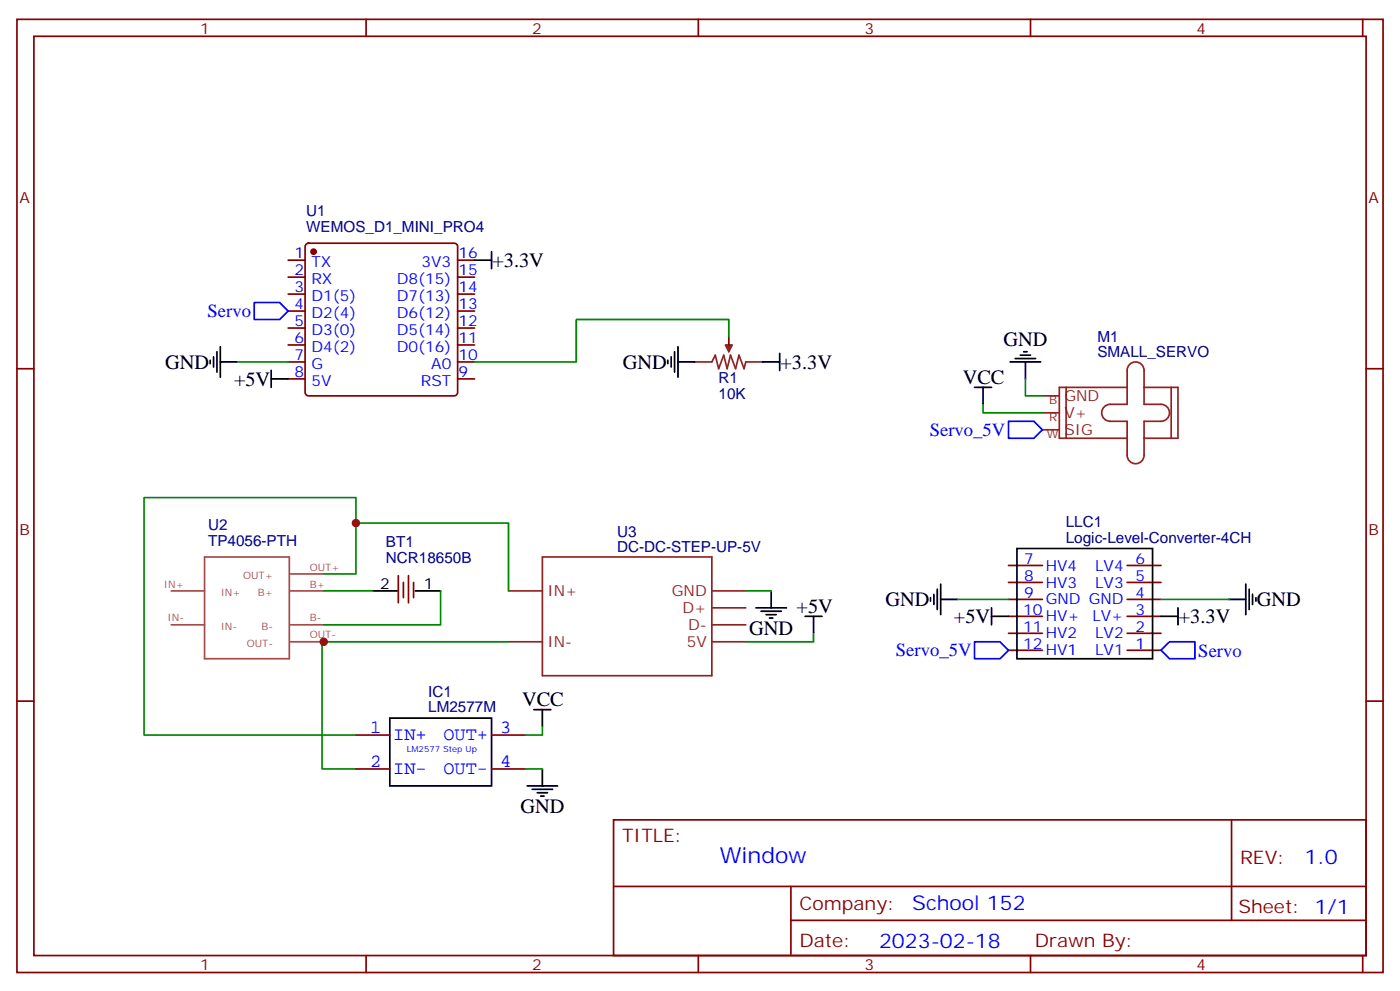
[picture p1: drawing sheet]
<svg xmlns="http://www.w3.org/2000/svg" width="291mm" height="206mm" viewBox="0 0 291 206" stroke-linecap="round" stroke-linejoin="round" font-family="sans-serif">
<g fill="none" stroke="#870000" stroke-width=".35">
<path d="M3.5 4h284.4v198.3h-284.4zM7.1 7.5h277.2v191.3h-277.2zM76.2 4v3.5M145.3 4v3.5M214.5 4v3.5M283.6 4v3.5M60 54.1h3.5M60 57.6h3.5M63.7 50.8l.5-.2h30.3a.71 .71 0 0 1 .7 .7v30.3a.76 .76 0 0 1-.7 .7h-30.3a.76 .76 0 0 1-.7-.7v-30.3zM95.2 54.1h3.6M95.2 57.6h3.6M3.5 76.7h3.6"/>
<path d="M60 61.2h3.5M60 64.7h3.5M60 68.2h3.5M60 71.8h3.5M60 75.3h3.5M60 78.8h3.5M95.2 61.2h3.6M95.2 64.7h3.6M95.2 68.2h3.6M95.2 71.8h3.6M95.2 75.3h3.6M95.2 78.8h3.6"/>
<path d="M151.7 70v3.2M284.3 76.7h3.6M82.9 119.7v5.7M85 119.7v5.7M209.9 117.6h7.1M234.6 117.6h7.1M84 121.1v3.2M86.1 121.1v3.2M209.9 135.3h7.1M209.9 131.7h7.1M209.9 128.2h7.1M209.9 124.7h7.1"/>
<path d="M209.9 121.1h7.1M234.6 135.3h7.1M234.6 131.7h7.1M234.6 128.2h7.1M234.6 124.7h7.1M234.6 121.1h7.1M3.5 145.8h3.6M74.1 159.9h7M74.1 152.9h7M102.3 159.9h7.1M102.3 152.9h7.1M284.3 145.8h3.6"/>
<path d="M127.7 170.5h156.6v28.3h-156.6zM256.3 170.6v20.8M76.2 198.8v3.5M127.7 184.4h156.5M145.3 198.8v3.5M164.6 191.4h119.6M164.6 184.4v14.1M214.5 198.8v3.5M283.6 198.8v3.5"/>
</g>
<g fill="none" stroke="#000" stroke-width=".35">
<path d="M98.8 54.1h3.5M102.3 52.4v3.5M43.7 74.9v.7M44.4 74.2v2.1M45.2 73.2v4.2M45.9 75.3h3.5M45.9 72.1v6.4M56.4 78.8h3.6M56.4 77v3.6M139 74.9v.7M139.7 74.2v2.1M140.4 73.2v4.2"/>
<path d="M141.1 75.3h3.5M141.1 72.1v6.4M158.7 75.3h3.6M162.3 73.5v3.5M210.3 75.3h6.3M211.3 74.6h4.2M212.4 73.9h2.1M213.1 73.2h.7M213.4 75.3v3.5M202.8 80.6h3.6M204.6 80.6v3.5M211.7 114.1h28.2v22.9h-28.2z"/>
<path d="M77.6 122.9h5.3M86.4 122.9h5.3M157.3 126.4h6.4M158.4 127.1h4.2M159.5 127.8h2.1M160.2 128.6h.7M160.5 122.9v3.5M167.6 128.2h3.5M169.3 128.2v3.5M193.7 124.3v.7M194.4 123.6v2.1M195.1 122.6v4.2"/>
<path d="M195.8 124.7h3.5M195.8 121.5v6.3M206.4 128.2h3.5M206.4 126.4v3.6M241.7 128.2h3.5M245.2 126.4v3.6M255.8 124.7h3.5M259.3 121.5v6.3M260 122.6v4.2M260.7 123.6v2.1M261.4 124.3v.7M81.1 149.4h21.2v14.1h-21.2z"/>
<path d="M111.1 147.6h3.6M112.9 147.6v3.5M112.9 159.9v3.6M109.7 163.5h6.4M110.8 164.2h4.2M111.8 164.9h2.1M112.5 165.6h.7"/>
</g>
<circle cx="65.3" cy="52.4" r=".53" fill="#870000" stroke="#870000" stroke-width=".35"/>
<path d="M42.6 115.9h17.6v21.1h-17.6zM60.4 119.4h7M35.6 122.9h7M35.6 130h7M60.4 122.9h7M60.4 130h7M60.4 133.5h7" fill="none" stroke="#a64a4a" stroke-width=".35"/>
<g fill="none" stroke="#008700" stroke-width=".35">
<path d="M49.4 75.3h10.6M151.7 70v-3.5h-31.8v8.8h-21.1M213.4 78.8v3.5h3.6M204.6 84.1v1.8h12.4M67.4 119.4h6.7v-10.6h31.7v14.1M74.1 108.8v-5.3h-44.1v49.4h44.1M67.4 122.9h10.2M91.7 122.9v7.1h-24.3M105.8 133.5h-38.8v26.4h7.1M155.2 122.9h5.3M169.3 131.7v1.8h-14.1M199.3 124.7h10.6"/>
<path d="M241.7 124.7h14.1M109.4 159.9h3.5M112.9 151.1v1.8h-3.5"/>
</g>
<g fill="none" stroke="#8c2424" stroke-width=".35">
<path d="M144.6 75.3h3.6l.7-1.4 .7 2.8 1-2.8 .7 2.8 .7-2.8 1.1 2.8 .7-2.8 1.1 2.8 .3-1.4h3.5M235.1 75.8a1.76 1.76 0 0 1 1.9-.4 1.76 1.76 0 0 1 1.1 1.6v7.1h3.6a1.76 1.76 0 0 1 1.7 1.8 1.76 1.76 0 0 1-1.7 1.7h-3.6v7.1a1.76 1.76 0 0 1-1.7 1.7 1.76 1.76 0 0 1-1.8-1.7v-7.1h-3.5a1.76 1.76 0 0 1-1.8-1.7 1.76 1.76 0 0 1 1.8-1.8h3.5v-7.1l.1-.4zM217 89.4h3.5M217 85.9h3.5M217 82.3h3.5M221.9 80.6v10.6M234.6 80.6h-14.1v10.6h14.1M238.1 80.6h7.1v10.6h-7.1M243.8 80.6v10.6M112.9 115.9h35.3v24.6h-35.3zM105.8 122.9h7.1M105.8 133.5h7.1"/>
<path d="M148.2 122.9h7M148.2 133.5h7M148.2 126.4h7M148.2 130h7"/>
</g>
<path d="M52.9 62.9h5.3l1.8 1.8-1.8 1.8h-5.3zM209.9 87.6h5.3l1.8 1.8-1.8 1.8h-5.3zM202.8 133.5h5.3l1.8 1.8-1.8 1.7h-5.3zM241.7 135.3l1.7-1.8h5.3v3.5h-5.3z" fill="none" stroke="#00f" stroke-width=".35"/>
<path d="M151 71.8h1.4l-.7 1.4z" fill="#8c2424" stroke="#8c2424" stroke-width=".35"/>
<g fill="#c00">
<circle cx="67.4" cy="133.5" r=".88"/>
<circle cx="74.1" cy="108.8" r=".88"/>
</g>
<text font-size="4.6" fill="#00f" x="149.8" y="179.6">Window</text>
<g font-size="4.2">
<text x="102.5" y="55.5">+3.3V</text>
<text x="34.4" y="76.7">GND</text>
<text x="129.6" y="76.7">GND</text>
<text x="162.5" y="76.7">+3.3V</text>
<text x="208.8" y="72">GND</text>
<text x="48.7" y="80.2">+5V</text>
<text x="200.4" y="79.9">VCC</text>
<text x="165.8" y="127.5">+5V</text>
<text x="184.3" y="126.1">GND</text>
<text x="198.6" y="129.6">+5V</text>
<text x="245.4" y="129.6">+3.3V</text>
<text x="261.6" y="126.1">GND</text>
<text x="155.9" y="132.1">GND</text>
<text x="108.7" y="146.9">VCC</text>
<text x="108.3" y="169.1">GND</text>
</g>
<g font-size="4.2" fill="#00f">
<text x="271.5" y="179.8">1.0</text>
<text x="189.9" y="189.4">School 152</text>
<text x="183" y="197.2">2023-02-18</text>
</g>
<g font-size="3.9" fill="#00f">
<text x="43.2" y="66">Servo</text>
<text x="193.5" y="90.7">Servo_5V</text>
<text x="186.5" y="136.5">Servo_5V</text>
<text x="249.4" y="136.6">Servo</text>
<text x="77" y="152.5">1</text>
<text x="81.8" y="154">IN+</text>
<text x="92.3" y="154">OUT+</text>
<text x="104.1" y="152.5">3</text>
<text x="77" y="159.6">2</text>
<text x="81.8" y="161">IN-</text>
<text x="92.3" y="161">OUT-</text>
<text x="104.1" y="159.6">4</text>
</g>
<g font-size="3.9" fill="#800">
<text x="129.5" y="175.1">TITLE:</text>
<text x="258.1" y="179.8">REV:</text>
<text x="166.4" y="189.3">Company:</text>
<text x="257.7" y="189.9">Sheet: 1/1</text>
<text x="166.4" y="197">Date:</text>
<text x="215.4" y="197.1">Drawn By:</text>
</g>
<g font-size="3.2" fill="#800">
<text x="41.6" y="7">1</text>
<text x="110.8" y="7">2</text>
<text x="179.9" y="7">3</text>
<text x="249.1" y="7">4</text>
<text x="4.1" y="42.1">A</text>
<text x="284.9" y="42.1">A</text>
<text x="4.1" y="111.3">B</text>
<text x="284.9" y="111.3">B</text>
<text x="41.6" y="201.8">1</text>
<text x="110.8" y="201.8">2</text>
<text x="179.9" y="201.8">3</text>
<text x="249.1" y="201.8">4</text>
</g>
<g font-size="3.2" fill="#000080">
<text x="63.7" y="45">U1</text>
<text x="63.7" y="48.2">WEMOS_D1_MINI_PRO4</text>
<text x="228.4" y="71">M1</text>
<text x="228.4" y="74.2">SMALL_SERVO</text>
<text x="149.6" y="82.9">10K</text>
<text x="149.6" y="79.8">R1</text>
<text x="43.3" y="113.5">TP4056-PTH</text>
<text x="43.3" y="110.3">U2</text>
<text x="80.3" y="113.9">BT1</text>
<text x="128.4" y="111.7">U3</text>
<text x="221.8" y="112.9">Logic-Level-Converter-4CH</text>
<text x="221.8" y="109.6">LLC1</text>
<text x="80.3" y="117">NCR18650B</text>
<text x="128.4" y="114.8">DC-DC-STEP-UP-5V</text>
<text x="89.1" y="148">LM2577M</text>
<text x="89.1" y="144.9">IC1</text>
</g>
<g font-size="3.2" fill="#00f">
<text x="61.3" y="53.8">1</text>
<text x="95.4" y="53.8">16</text>
<text x="61.3" y="57.3">2</text>
<text x="64.8" y="55.5">TX</text>
<text x="64.8" y="59.1">RX</text>
<text x="82.6" y="59.1">D8(15)</text>
<text x="87.7" y="55.5">3V3</text>
<text x="95.4" y="57.3">15</text>
<text x="61.3" y="60.8">3</text>
<text x="61.3" y="64.3">4</text>
<text x="64.8" y="62.6">D1(5)</text>
<text x="82.6" y="62.6">D7(13)</text>
<text x="95.4" y="64.3">13</text>
<text x="95.4" y="60.8">14</text>
<text x="61.3" y="67.9">5</text>
<text x="61.3" y="71.4">6</text>
<text x="64.8" y="66.1">D2(4)</text>
<text x="64.8" y="69.6">D3(0)</text>
<text x="82.6" y="69.6">D5(14)</text>
<text x="82.6" y="66.1">D6(12)</text>
<text x="95.4" y="71.4">11</text>
<text x="95.4" y="67.9">12</text>
<text x="61.3" y="74.9">7</text>
<text x="64.8" y="73.2">D4(2)</text>
<text x="64.8" y="76.7">G</text>
<text x="82.6" y="73.2">D0(16)</text>
<text x="89.8" y="76.7">A0</text>
<text x="95.4" y="74.9">10</text>
<text x="61.3" y="78.5">8</text>
<text x="64.8" y="80.2">5V</text>
<text x="87.6" y="80.2">RST</text>
<text x="95.4" y="78.5">9</text>
<text x="213.2" y="117.3">7</text>
<text x="217.7" y="118.7">HV4</text>
<text x="227.9" y="118.7">LV4</text>
<text x="236.4" y="117.3">6</text>
<text x="213.2" y="120.8">8</text>
<text x="213.2" y="124.3">9</text>
<text x="217.7" y="122.2">HV3</text>
<text x="217.7" y="125.7">GND GND</text>
<text x="227.9" y="122.2">LV3</text>
<text x="236.4" y="124.3">4</text>
<text x="236.4" y="120.8">5</text>
<text x="212.9" y="127.8">10</text>
<text x="212.9" y="131.4">11</text>
<text x="217.7" y="129.3">HV+</text>
<text x="227.4" y="129.3">LV+</text>
<text x="236.4" y="131.4">2</text>
<text x="236.4" y="127.8">3</text>
<text x="212.9" y="134.9">12</text>
<text x="217.7" y="132.8">HV2</text>
<text x="217.7" y="136.3">HV1</text>
<text x="227.9" y="136.3">LV1</text>
<text x="227.9" y="132.8">LV2</text>
<text x="236.4" y="134.9">1</text>
</g>
<g font-size="3.2" fill="#8d2323">
<text x="221.5" y="83.4">GND</text>
<text x="221.5" y="86.9">V+</text>
<text x="221.5" y="90.5">SIG</text>
<text x="113.9" y="124">IN+</text>
<text x="139.8" y="124">GND</text>
<text x="142.1" y="127.5">D+</text>
<text x="143.2" y="131">D-</text>
<text x="113.9" y="134.5">IN-</text>
<text x="142.9" y="134.5">5V</text>
</g>
<g font-size="3.2">
<text x="79.1" y="122.6">2</text>
<text x="88.2" y="122.6">1</text>
</g>
<g font-size="2.5" fill="#8d2323">
<text x="218.4" y="87.6">R</text>
<text x="218.4" y="84.1">B</text>
<text x="217.9" y="91.2">W</text>
</g>
<g font-size="2.1" fill="#a54b4b">
<text x="64.5" y="118.7">OUT+</text>
<text x="34.1" y="122.2">IN+</text>
<text x="45.9" y="123.9">IN+</text>
<text x="50.6" y="120.4">OUT+</text>
<text x="53.7" y="123.9">B+</text>
<text x="64.5" y="122.2">B+</text>
<text x="34.9" y="129.3">IN-</text>
<text x="45.9" y="131">IN-</text>
<text x="54.4" y="131">B-</text>
<text x="64.5" y="129.3">B-</text>
<text x="51.4" y="134.5">OUT-</text>
<text x="64.5" y="132.8">OUT-</text>
</g>
<text font-size="1.8" fill="#00f" x="84.7" y="156.4">LM2577 Step Up</text>
</svg>
